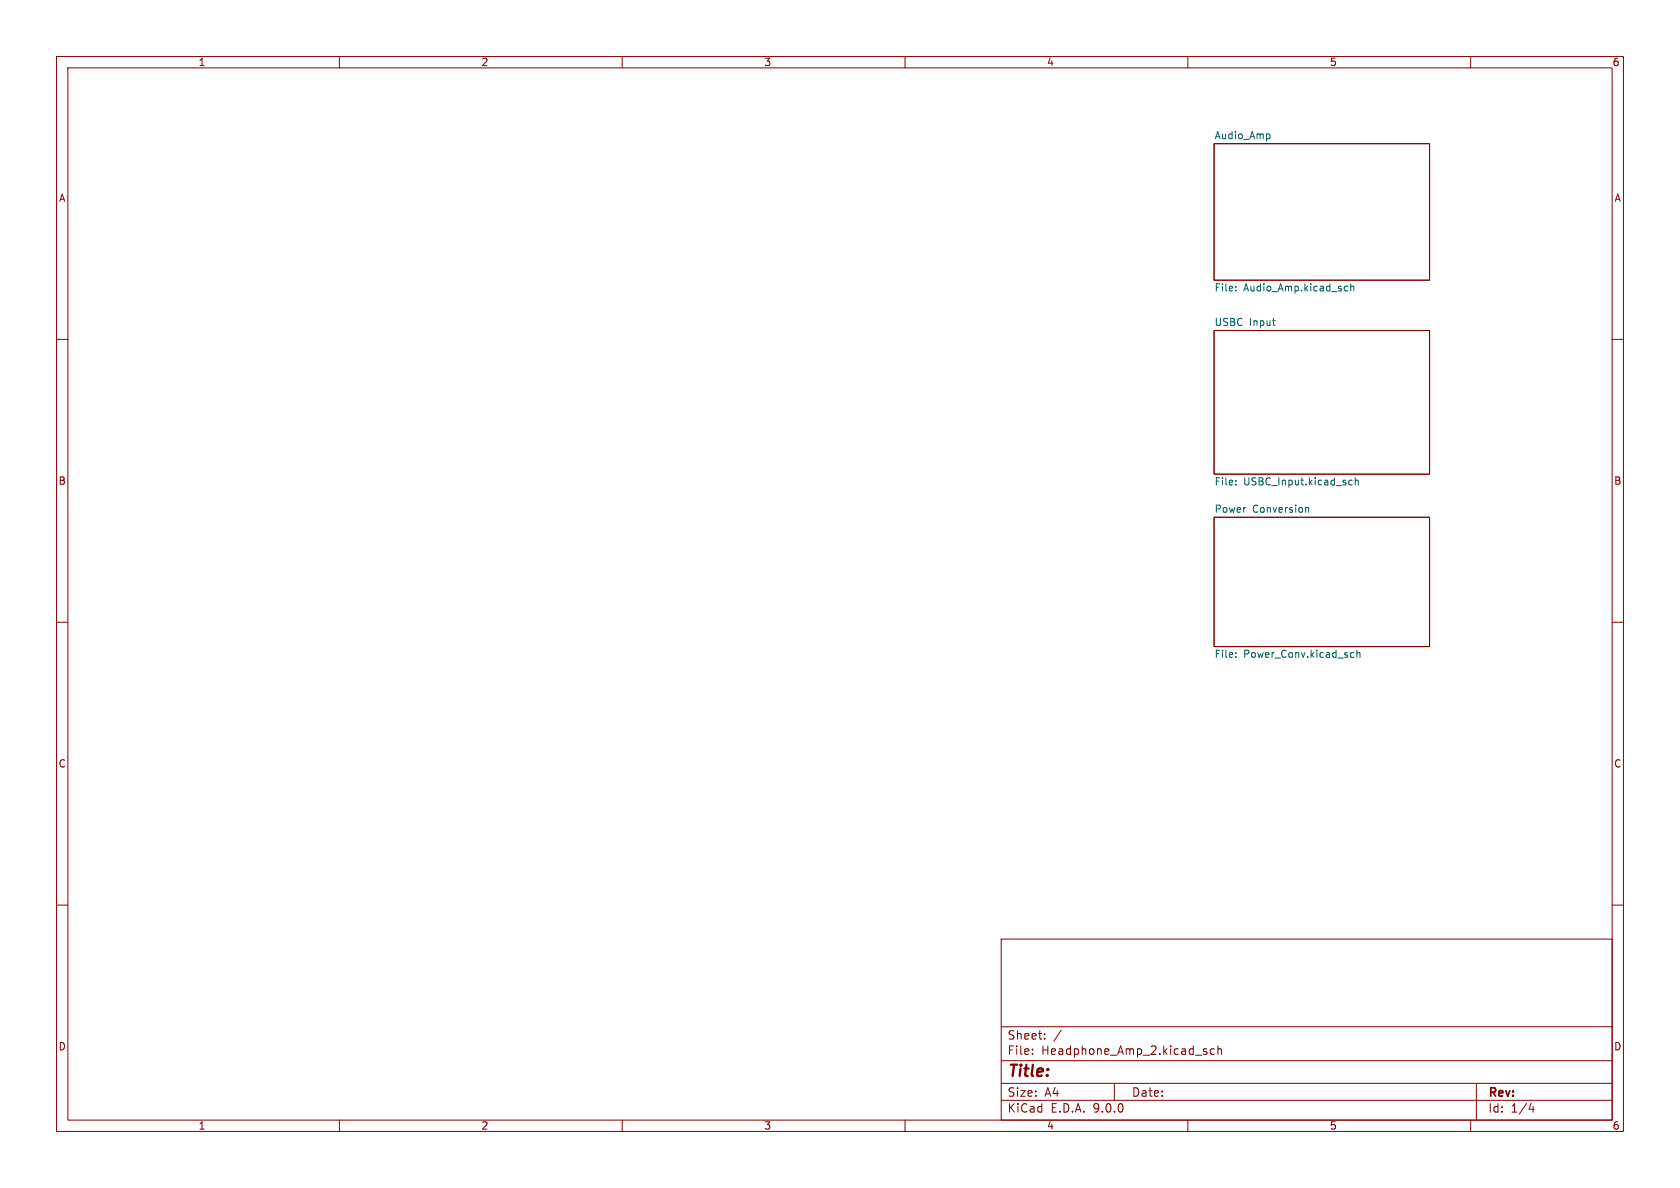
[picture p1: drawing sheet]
<svg xmlns="http://www.w3.org/2000/svg" width="297mm" height="210mm" viewBox="0 0 297 210" stroke-linecap="round" stroke-linejoin="round" font-family="sans-serif">
<g fill="none" stroke="#840000" stroke-width=".18">
<path d="M10 10h277v190h-277zM12 12h273v186h-273zM60 10v2M110 10v2M160 10v2M210 10v2M260 10v2M214.6 25.4h38.1v24.1h-38.1zM214.6 58.4h38.1v25.4h-38.1zM10 60h2M285 60h2M214.6 91.4h38.1v22.9h-38.1z"/>
<path d="M10 110h2M285 110h2M10 160h2M177 166h108v32h-108zM285 160h2M60 198v2M110 198v2M160 198v2M177 194.5h108M177 191.5h108M177 187.5h108M177 181.5h108"/>
<path d="M182.5 186.3v.1M182.5 185.5v.1M184.7 183.6v.1M184.7 182.8v.1M187.6 182.1l-1.3 2M197 191.5v3M210 198v2M213 185.9l.3 .1 .1 .2-.2 .2h-.3M213 185.4l.3 .1M214.7 185.5l-.5-.1-.2 .3v.4l.1 .2h.6M215.3 185.5l.2-.1 .4 .1 .1 .9M215.3 184.9v1.5"/>
<path d="M260 198v2M261 191.5v6.5M270.7 195l-.4 1.1h.9M271 195.6v1"/>
</g>
<g fill="none" stroke="#006464" stroke-width=".18">
<path d="M224.3 23.7l.2 .2v.4l-.2 .2M218.5 50.7v.1M218.5 51.3v.1M225 56.7h.4M225.3 57.5h.1M237.8 51.4h.5M237.8 50.7h.5M238.8 50.7l.2-.1 .3 .1v.7M238.8 50.2v1.2M218.5 85.6v.1M218.5 84.9v.2M230.8 89.8l.2-.1 .3 .1 .1 .8"/>
<path d="M238.5 85.6l.2 .1h.3M239 84.9h-.3l-.2 .1M239.6 85l.2-.1h.3v.8M239.6 84.5v1.2M218.5 115.4v.1M218.5 116.1v.1M238.8 116.1l.2 .1 .3-.1M239.3 115.4h-.3l-.2 .1M239.9 115.5l.2-.1h.3v.8M239.9 114.9v1.3"/>
</g>
<text font-size="2.8" fill="#840000" x="178" y="190.9">Title:</text>
<g font-size="2.1" fill="#840000">
<text x="178" y="184">Sheet:</text>
<text x="178" y="186.7">File:</text>
<text x="184.1" y="186.7">Headphone_Amp_2.kicad_sch</text>
<text x="178" y="196.9">KiCad</text>
<text x="178" y="194.1">Size:</text>
<text x="184.7" y="194.1">A4</text>
<text x="185.7" y="196.9">E.D.A.</text>
<text x="193.3" y="196.9">9.0.0</text>
<text x="200" y="194.1">Date:</text>
<text x="263" y="194.3">Rev:</text>
<text x="263" y="196.9">Id:</text>
<text x="267.1" y="196.9">1/4</text>
</g>
<g font-size="1.8" fill="#840000">
<text x="35" y="11.9">1</text>
<text x="85" y="11.9">2</text>
<text x="135" y="11.9">3</text>
<text x="185" y="11.9">4</text>
<text x="235" y="11.9">5</text>
<text x="285" y="11.9">6</text>
<text x="10.3" y="35.9">A</text>
<text x="285.3" y="35.9">A</text>
<text x="10.3" y="85.9">B</text>
<text x="285.3" y="85.9">B</text>
<text x="10.3" y="135.9">C</text>
<text x="285.3" y="135.9">C</text>
<text x="10.3" y="185.9">D</text>
<text x="285.3" y="185.9">D</text>
<text x="35" y="199.9">1</text>
<text x="85" y="199.9">2</text>
<text x="135" y="199.9">3</text>
<text x="185" y="199.9">4</text>
<text x="235" y="199.9">5</text>
<text x="285" y="199.9">6</text>
</g>
<g font-size="1.8" fill="#006464">
<text x="214.6" y="24.7">Audio_Amp</text>
<text x="214.6" y="51.8">File:</text>
<text x="219.9" y="51.8">Audio_Amp.kicad_sch</text>
<text x="214.6" y="57.7">USBC</text>
<text x="220.9" y="57.7">Input</text>
<text x="214.6" y="86.1">File:</text>
<text x="219.9" y="86.1">USBC_Input.kicad_sch</text>
<text x="214.6" y="90.7">Power</text>
<text x="221.4" y="90.7">Conversion</text>
<text x="214.6" y="116.6">File:</text>
<text x="219.9" y="116.6">Power_Conv.kicad_sch</text>
</g>
</svg>
